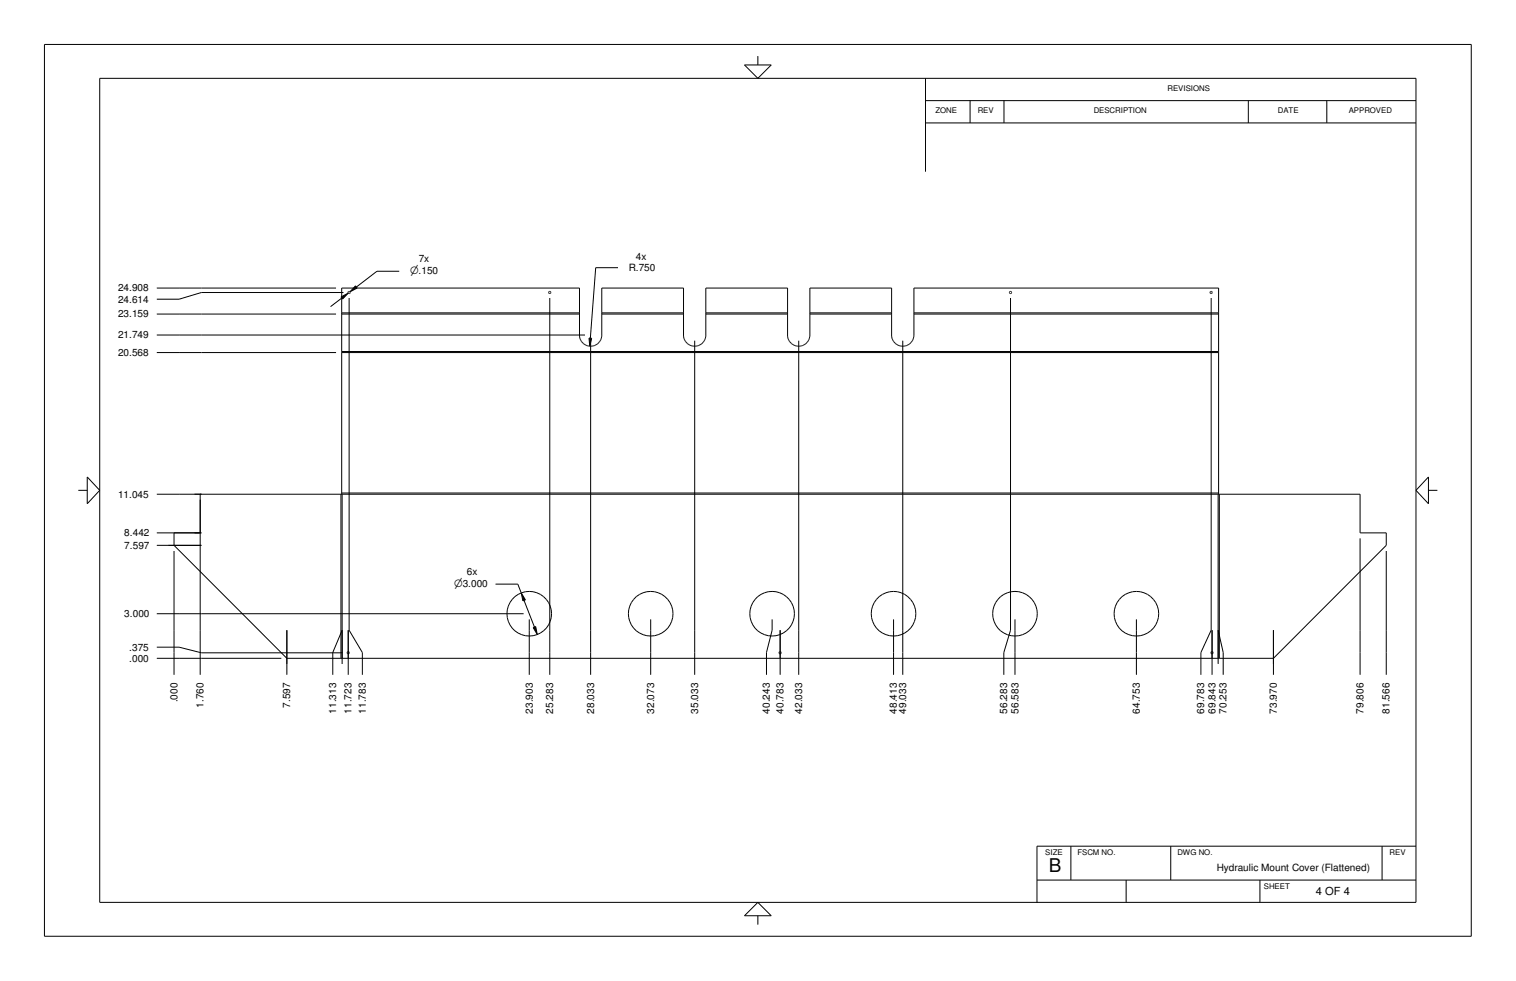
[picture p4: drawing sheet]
<svg xmlns="http://www.w3.org/2000/svg" width="432mm" height="279mm" viewBox="0 0 432 279" stroke-linecap="round" stroke-linejoin="round" font-family="sans-serif">
<g fill="none" stroke="#000" stroke-width=".28">
<path d="M12.7 12.7h406.4v254h-406.4zM212 18.5h7.7l-3.8 3.8zM215.9 16v2.5M28.4 22.3h374.9v234.7h-374.9zM263.6 28.7h139.7M263.6 35h139.7M263.6 22.3v26.6M276.3 28.7v6.3M286 28.7v6.3M355.6 28.7v6.3M377.9 28.7v6.3M113.7 77.3h-6.3l-5.9 4.4"/>
<path d="M176 76.2h-6.3l-1.6 20.1M44.7 89.5h51M44.7 82h51M44.7 95.4h121.9M97.1 84.6l2.1-1.1-1.6 1.7zM97.3 89.1h67.8M97.3 89.5h67.8M97.4 84.9l-3.3 2.4M97.8 83.3h-40.4l-6.4 1.9h-6.3M99.1 83.4h.1M99.1 83.1l.5-.1 .1 .6M99.1 83.1l.2 .5"/>
<path d="M99.1 83.2h.1M99.2 83.6h.4M99.4 84.9v94.6l3.8 6.3v6.4M99.6 83.6h.1M99.7 83.1h.1M101.3 81.4l.4 .6-2 1.1zM156.3 83.1v.1M156.4 83h.1M156.4 83l-.1 .4 .2 .2M156.5 83l.4 .2M156.6 84.9v107.3M156.8 83.1v.4l-.4 .1"/>
<path d="M167.8 96.3l.7 .1-.5 2.2zM168.2 97v95.2M171.4 89.1h23.3M171.4 89.5h23.3M197.9 97v95.2M201 89.1h23.3M201 89.5h23.3M227.5 97v95.2M230.7 89.1h23.3M230.7 89.5h23.3M257.1 97v95.2M260.3 89.1h86.8"/>
<path d="M260.3 89.5h86.8M287.5 83.1v.1M287.7 83h.1M287.7 83l-.2 .1M287.7 83.6h.1M287.7 83l.4 .2M287.8 84.9v94.6l-1.9 6.3v6.4M288.1 83.1l-.2 .5-.4-.1v-.3M344.6 83.2l.3-.2 .4 .2-.1 .4h-.4M344.6 83.4h.1M344.7 83.1l.1 .5M345 84.9v94.6l-2.9 6.3v6.4"/>
<path d="M345.2 83.1h.1M44.7 100.4h51M97.3 100.4h249.8M97.3 100.1h249.8M22.3 139.7h2.5M24.8 135.8l3.6 3.9-3.6 3.8zM406.9 135.8v7.7l-3.6-3.8zM406.9 139.7h2.5M44.7 140.8h342.7v11h7.4v3.5l-32.1 32.2h-281l-32.1-32.2v-3.5M44.7 151.8h12.7M44.7 155.3h12.7M49.6 156.9v35.3"/>
<path d="M57 140.8v51.4M97.1 140.8v46.7M97.3 140.4h249.8M97.3 140.8v-58.8h67.8v13.7a3.2 3.2 0 0 0 3.1 2.9 3.2 3.2 0 0 0 3.2-2.9v-13.7h23.3v13.7a3.2 3.2 0 0 0 3.2 2.9 3.2 3.2 0 0 0 3.1-2.9v-13.7h23.3v13.7a3.2 3.2 0 0 0 3.2 2.9 3.2 3.2 0 0 0 3.2-2.9v-13.7h23.3v13.7a3.2 3.2 0 0 0 3.1 2.9 3.2 3.2 0 0 0 3.2-2.9v-13.7h86.8v58.8M97.5 140.8v48.3M347 140.8v48.3M347.3 140.8v46.7M387.4 153.3v38.9M394.8 156.9v35.3M44.7 174.8h104.4M81.7 179.5v12.7M97.5 179.5l-2.7 6.3v6.4"/>
<path d="M99.2 179.5v12.7M141.1 166.4h6.4l1 2.5M148.5 168.9l1.1 2-.7 .3zM149.3 171l2.9 7.6M150.7 176.4v15.8M151.8 178.7l.8-.3 .4 2.3zM185.3 176.4v15.8M219.9 176.4v3.1l-1.6 6.3v6.4M222.2 179.5v12.7M254.5 176.4v15.8M289.1 176.4v15.8M323.7 176.4v15.8"/>
<path d="M345.2 179.5v12.7M347 179.5l1.4 6.3v6.4M362.7 179.5v12.7M44.7 187.5h35.4M44.7 184.3h6.3l6.4 1.6h40.2M98.9 185.8l.2 .4 .4-.2M98.9 185.8h.1M99 185.6h.1M99 185.6l-.1 .2M99.1 185.6l.4 .2M99.4 185.7v.4M221.9 186h.1"/>
<path d="M221.9 185.8l.5-.2 .1 .4-.4 .2zM221.9 185.8h.1M222.5 185.7v.1M222.5 186.1h.1M344.9 185.8l.2 .4 .4-.2M344.9 185.8h.1M345.1 185.6h.1M345.1 185.6l-.2 .2M345.1 185.6l.4 .2M345.5 185.7v.4M215.9 257l3.8 3.8h-7.7zM295.4 250.7h107.9"/>
<path d="M305 241v9.7M320.8 250.7v6.3M333.5 241v9.7M358.9 250.7v6.3M393.7 241v9.7M403.3 241h-107.9v16M215.9 260.8v2.6"/>
<circle cx="150.7" cy="174.8" r="6.4"/>
<circle cx="185.3" cy="174.8" r="6.4"/>
<circle cx="219.9" cy="174.8" r="6.4"/>
<circle cx="254.5" cy="174.8" r="6.4"/>
<circle cx="289.1" cy="174.8" r="6.4"/>
<circle cx="323.7" cy="174.8" r="6.4"/>
</g>
<g fill="#000">
<path d="M97.1 84.6l.5 .6 1.5-1.6z"/>
<path d="M101.3 81.4l-1.5 1.6 1.9-.9z" fill-rule="evenodd"/>
<path d="M167.8 96.3l.7 .1-.5 2.2z" fill-rule="evenodd"/>
<path d="M148.5 169l1.1 1.9-.7 .3z" fill-rule="evenodd"/>
<path d="M151.8 178.7l.8-.2 .4 2.2z" fill-rule="evenodd"/>
</g>
<text font-size="5.4" x="298.7" y="248.5">B</text>
<text font-size="3.2" x="374.8" y="255">4 OF 4</text>
<g font-size="2.9">
<text x="116.8" y="78.1">n.150</text>
<text x="129.4" y="167.3">n3.000</text>
<text x="50.5" y="200.1" transform="rotate(-90 50.5 200.1)">.000</text>
<text x="58" y="201.5" transform="rotate(-90 58 201.5)">1.760</text>
<text x="82.7" y="201.5" transform="rotate(-90 82.7 201.5)">7.597</text>
<text x="95.8" y="203.2" transform="rotate(-90 95.8 203.2)">11.313</text>
<text x="100.2" y="203.2" transform="rotate(-90 100.2 203.2)">11.723</text>
<text x="104.2" y="203.2" transform="rotate(-90 104.2 203.2)">11.783</text>
<text x="151.7" y="203.2" transform="rotate(-90 151.7 203.2)">23.903</text>
<text x="157.6" y="203.2" transform="rotate(-90 157.6 203.2)">25.283</text>
<text x="169.2" y="203.2" transform="rotate(-90 169.2 203.2)">28.033</text>
<text x="186.3" y="203.2" transform="rotate(-90 186.3 203.2)">32.073</text>
<text x="198.8" y="203.2" transform="rotate(-90 198.8 203.2)">35.033</text>
<text x="219.3" y="203.2" transform="rotate(-90 219.3 203.2)">40.243</text>
<text x="223.2" y="203.2" transform="rotate(-90 223.2 203.2)">40.783</text>
<text x="228.5" y="203.2" transform="rotate(-90 228.5 203.2)">42.033</text>
<text x="255.5" y="203.2" transform="rotate(-90 255.5 203.2)">48.413</text>
<text x="258.1" y="203.2" transform="rotate(-90 258.1 203.2)">49.033</text>
<text x="286.9" y="203.2" transform="rotate(-90 286.9 203.2)">56.283</text>
<text x="290.1" y="203.2" transform="rotate(-90 290.1 203.2)">56.583</text>
<text x="324.7" y="203.2" transform="rotate(-90 324.7 203.2)">64.753</text>
<text x="343" y="203.2" transform="rotate(-90 343 203.2)">69.783</text>
<text x="346.2" y="203.2" transform="rotate(-90 346.2 203.2)">69.843</text>
<text x="349.4" y="203.2" transform="rotate(-90 349.4 203.2)">70.253</text>
<text x="363.7" y="203.2" transform="rotate(-90 363.7 203.2)">73.970</text>
<text x="388.4" y="203.2" transform="rotate(-90 388.4 203.2)">79.806</text>
<text x="395.8" y="203.2" transform="rotate(-90 395.8 203.2)">81.566</text>
</g>
<g font-size="2.8">
<text x="119.3" y="74.7">7x</text>
<text x="179.1" y="77.2">R.750</text>
<text x="181.1" y="74">4x</text>
<text x="33.7" y="83">24.908</text>
<text x="33.7" y="86.2">24.614</text>
<text x="33.7" y="90.4">23.159</text>
<text x="33.7" y="101.4">20.568</text>
<text x="33.7" y="96.4">21.749</text>
<text x="33.7" y="141.7">11.045</text>
<text x="35.4" y="152.7">8.442</text>
<text x="35.4" y="156.3">7.597</text>
<text x="133" y="163.9">6x</text>
<text x="35.4" y="175.8">3.000</text>
<text x="36.8" y="185.3">.375</text>
<text x="36.8" y="188.5">.000</text>
<text x="346.6" y="248.1">Hydraulic Mount Cover (Flattened)</text>
</g>
<g font-size="2.2">
<text x="332.6" y="26">REVISIONS</text>
<text x="266.5" y="32.2">ZONE</text>
<text x="278.5" y="32.2">REV</text>
<text x="311.5" y="32.2">DESCRIPTION</text>
<text x="364" y="32.2">DATE</text>
<text x="384.2" y="32.2">APPROVED</text>
<text x="297.7" y="243.4">SIZE</text>
<text x="306.9" y="243.4">FSCM NO.</text>
<text x="335.4" y="243.4">DWG NO.</text>
<text x="395.8" y="243.4">REV</text>
<text x="360" y="253.2">SHEET</text>
</g>
</svg>
